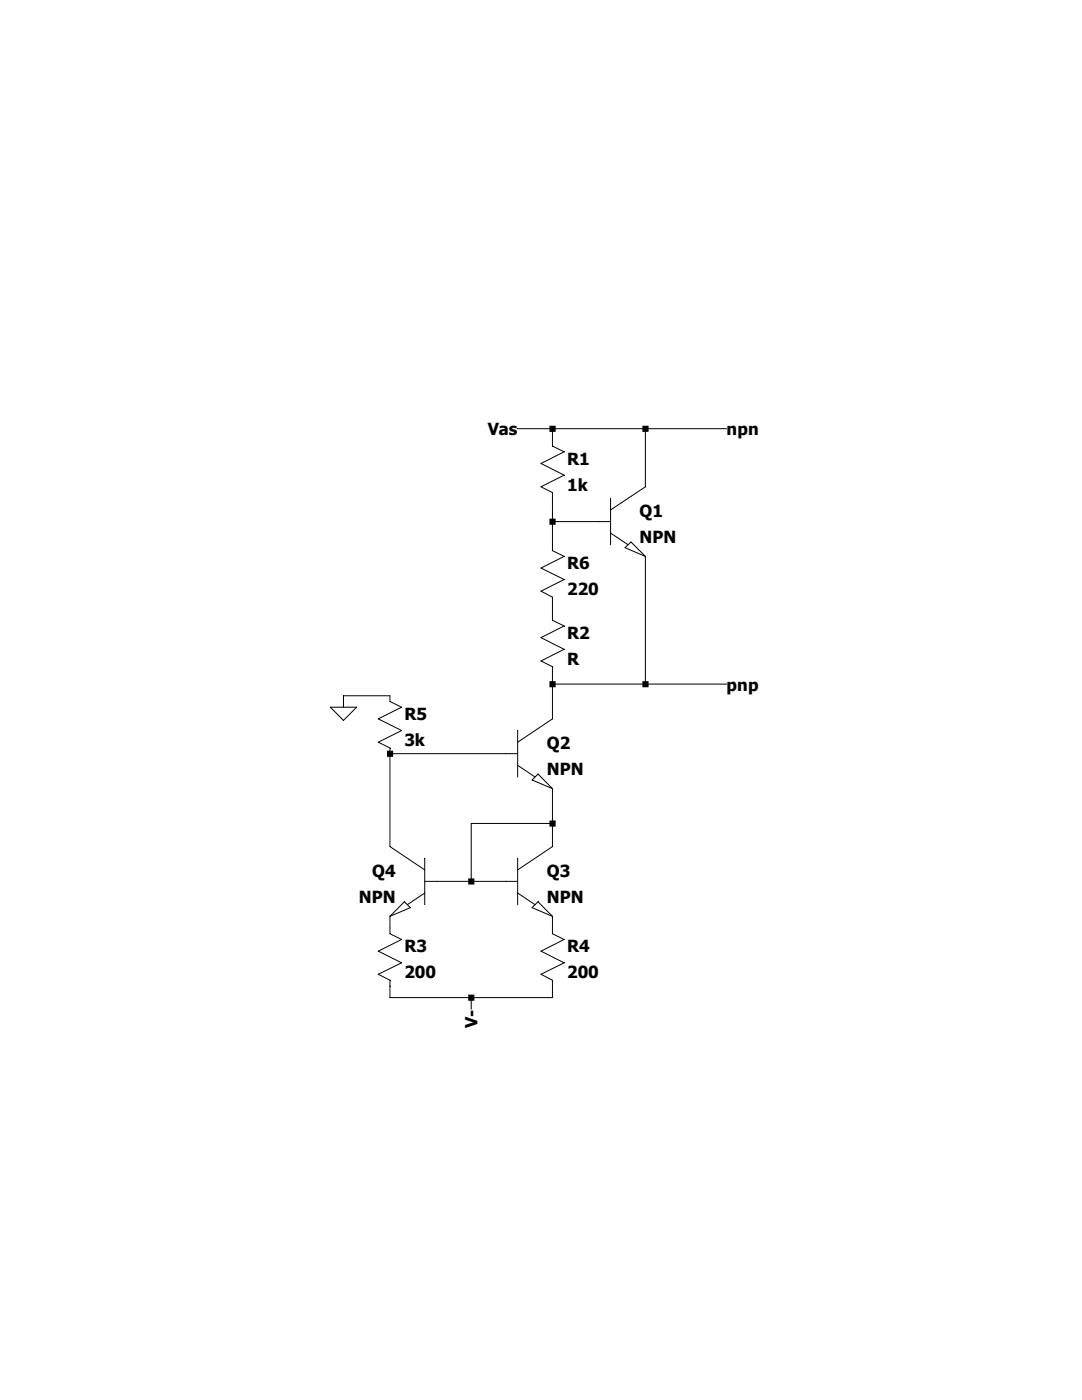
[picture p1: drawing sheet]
Version 4
SHEET 1 880 840
WIRE 160 -32 112 -32
WIRE 288 -32 160 -32
WIRE 400 -32 288 -32
WIRE 160 -16 160 -32
WIRE 288 48 288 -32
WIRE 160 96 160 64
WIRE 224 96 160 96
WIRE 160 128 160 96
WIRE 160 224 160 208
WIRE 160 320 160 304
WIRE 288 320 288 144
WIRE 288 320 160 320
WIRE 400 320 288 320
WIRE -64 336 -128 336
WIRE -128 352 -128 336
WIRE 160 368 160 320
WIRE 96 416 -64 416
WIRE 160 512 160 464
WIRE 160 512 48 512
WIRE -64 544 -64 416
WIRE 160 544 160 512
WIRE 48 592 48 512
WIRE 48 592 0 592
WIRE 96 592 48 592
WIRE -64 656 -64 640
WIRE 160 656 160 640
WIRE -64 752 -64 736
WIRE 48 752 -64 752
WIRE 160 752 160 736
WIRE 160 752 48 752
WIRE 48 768 48 752
FLAG 112 -32 Vas
FLAG 400 320 pnp
FLAG 400 -32 npn
FLAG -128 352 0
FLAG 48 768 V-
SYMBOL res 144 -32 R0
SYMATTR InstName R1
SYMATTR Value 1k
SYMBOL npn 224 48 R0
SYMATTR InstName Q1
SYMBOL npn 96 368 R0
SYMATTR InstName Q2
SYMBOL npn 96 544 R0
SYMATTR InstName Q3
SYMBOL npn 0 544 M0
SYMATTR InstName Q4
SYMBOL res -80 640 R0
SYMATTR InstName R3
SYMATTR Value 200
SYMBOL res 144 640 R0
SYMATTR InstName R4
SYMATTR Value 200
SYMBOL res -80 320 R0
SYMATTR InstName R5
SYMATTR Value 3k
SYMBOL res 144 208 R0
SYMATTR InstName R2
SYMBOL res 144 112 R0
SYMATTR InstName R6
SYMATTR Value 220
